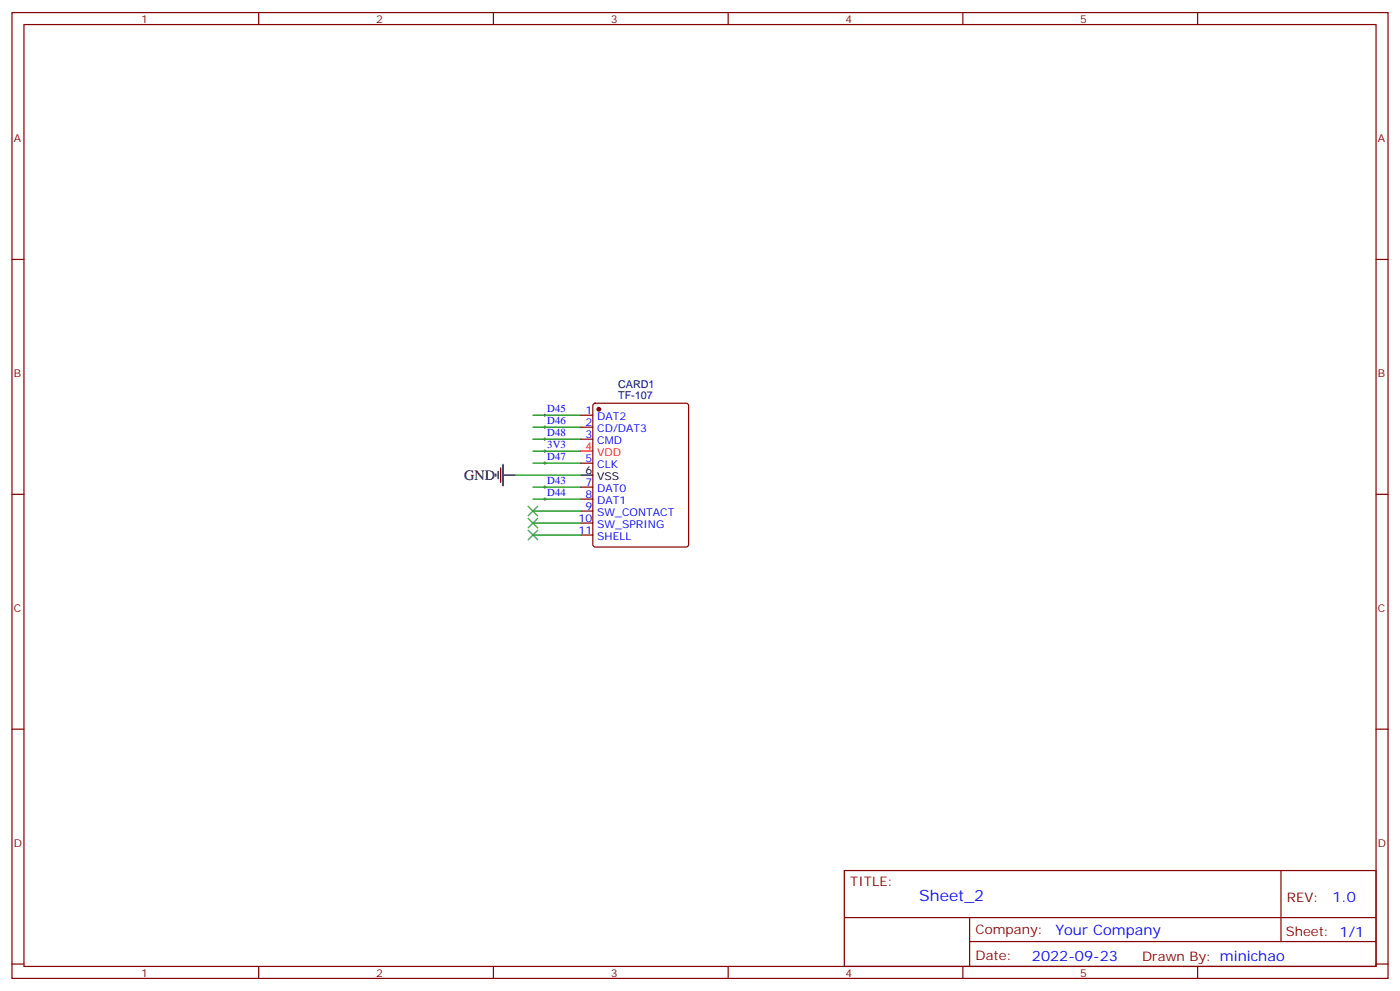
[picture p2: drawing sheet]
<svg xmlns="http://www.w3.org/2000/svg" width="412mm" height="292mm" viewBox="0 0 412 292" stroke-linecap="round" stroke-linejoin="round" font-family="sans-serif">
<g fill="none" stroke="#870000" stroke-width=".35">
<path d="M3.5 3.7h405.4v284.3h-405.4zM7.1 7.2h398.2v277.3h-398.2zM76.2 3.7v3.5M145.3 3.7v3.5M214.5 3.7v3.5M283.6 3.7v3.5M352.8 3.7v3.5M3.5 76.4h3.6M405.3 76.4h3.6M174.9 118.9l.4-.2h26.8l.7 .4v41.2l-.4 .7h-27.1l-.6-.4-.1-41.2zM171.1 122.2h3.5M171.1 125.8h3.5"/>
<path d="M171.1 129.3h3.5M171.1 136.3h3.5M3.5 145.5h3.6M171.1 143.4h3.5M171.1 146.9h3.5M171.1 150.5h3.5M171.1 154h3.5M171.1 157.5h3.5M405.3 145.5h3.6M3.5 214.7h3.6M405.3 214.7h3.6M248.7 256.3h156.6v28.2h-156.6z"/>
<path d="M377.3 256.3v20.9M248.7 270.1h156.5M285.6 277.2h119.6M285.6 270.1v14.2M3.5 283.8h3.6M76.2 284.5v3.5M145.3 284.5v3.5M214.5 284.5v3.5M283.6 284.5v3.5M352.8 284.5v3.5M405.3 283.8h3.6"/>
</g>
<path d="M155.6 156.1l2.8 2.8M155.6 152.6l2.8 2.8M155.6 149l2.8 2.9M158.4 156.1l-2.8 2.8M158.4 152.6l-2.8 2.8M158.4 149l-2.8 2.9" fill="none" stroke="#3c3" stroke-width=".35"/>
<path d="M146 139.5v.7M146.8 138.8v2.1M147.5 137.8v4.2M148.2 139.9h3.5M148.2 136.7v6.4M171.1 139.9h3.5" fill="none" stroke="#000" stroke-width=".35"/>
<g fill="none" stroke="#000" stroke-width=".29">
<path d="M160.2 132.8h.7M160.2 136.3h.7M160.2 129.3h.7M160.2 125.8h.7M160.2 122.2h.7M160.5 121.9v.7M160.5 125.4v.7M160.5 128.9v.7M160.5 132.5v.7M160.5 136v.7M160.2 143.4h.7M160.2 146.9h.7"/>
<path d="M160.5 143.1v.7M160.5 146.6v.7"/>
</g>
<path d="M151.7 139.9h19.4M157 136.3h14.1M157 132.8h14.1M157 129.3h14.1M157 125.8h14.1M157 122.2h14.1M157 157.5h14.1M157 154h14.1M157 150.5h14.1M157 146.9h14.1M157 143.4h14.1" fill="none" stroke="#008700" stroke-width=".35"/>
<circle cx="176.4" cy="120.5" r=".53" fill="#870000" stroke="#870000" stroke-width=".35"/>
<path d="M171.1 132.8h3.5" fill="none" stroke="#f00" stroke-width=".35"/>
<text font-size="4.6" fill="#00f" x="270.8" y="265.3">Sheet_2</text>
<text font-size="4.2" x="136.7" y="141.3">GND</text>
<g font-size="4.2" fill="#00f">
<text x="392.5" y="265.6">1.0</text>
<text x="310.9" y="275.1">Your Company</text>
<text x="304" y="282.9">2022-09-23</text>
</g>
<g font-size="3.9" fill="#800">
<text x="250.5" y="260.9">TITLE:</text>
<text x="379.1" y="265.6">REV:</text>
<text x="287.4" y="275.1">Company:</text>
<text x="378.7" y="275.7">Sheet: 1/1</text>
<text x="287.4" y="282.8">Date:</text>
<text x="336.4" y="282.8">Drawn By: minichao</text>
</g>
<g font-size="3.2" fill="#800">
<text x="41.6" y="6.7">1</text>
<text x="110.8" y="6.7">2</text>
<text x="179.9" y="6.7">3</text>
<text x="249.1" y="6.7">4</text>
<text x="318.2" y="6.7">5</text>
<text x="4.1" y="41.8">A</text>
<text x="405.9" y="41.8">A</text>
<text x="4.1" y="110.9">B</text>
<text x="405.9" y="110.9">B</text>
<text x="4.1" y="180.1">C</text>
<text x="405.9" y="180.1">C</text>
<text x="4.1" y="249.2">D</text>
<text x="405.9" y="249.2">D</text>
<text x="41.6" y="287.5">1</text>
<text x="110.8" y="287.5">2</text>
<text x="179.9" y="287.5">3</text>
<text x="249.1" y="287.5">4</text>
<text x="318.2" y="287.5">5</text>
</g>
<g font-size="3.2" fill="#000080">
<text x="182.1" y="117.5">TF-107</text>
<text x="182.1" y="114.3">CARD1</text>
</g>
<g font-size="3.2" fill="#00f">
<text x="161.2" y="124.9">D46</text>
<text x="161.2" y="121.4">D45</text>
<text x="172.4" y="121.9">1</text>
<text x="172.4" y="125.4">2</text>
<text x="175.9" y="123.6">DAT2</text>
<text x="161.2" y="131.9">3V3</text>
<text x="161.2" y="128.4">D48</text>
<text x="172.4" y="128.9">3</text>
<text x="175.9" y="127.2">CD/DAT3</text>
<text x="175.9" y="130.7">CMD</text>
<text x="161.2" y="135.5">D47</text>
<text x="172.4" y="136">5</text>
<text x="175.9" y="137.8">CLK</text>
<text x="161.2" y="142.5">D43</text>
<text x="172.4" y="143.1">7</text>
<text x="161.2" y="146.1">D44</text>
<text x="172.4" y="146.6">8</text>
<text x="175.9" y="144.8">DAT0</text>
<text x="175.9" y="148.3">DAT1</text>
<text x="170.4" y="153.6">10</text>
<text x="172.4" y="150.1">9</text>
<text x="175.9" y="151.9">SW_CONTACT</text>
<text x="175.9" y="155.4">SW_SPRING</text>
<text x="170.4" y="157.2">11</text>
<text x="175.9" y="158.9">SHELL</text>
</g>
<g font-size="3.2" fill="#f00">
<text x="172.4" y="132.5">4</text>
<text x="175.9" y="134.2">VDD</text>
</g>
<g font-size="3.2">
<text x="172.4" y="139.5">6</text>
<text x="175.9" y="141.3">VSS</text>
</g>
</svg>
